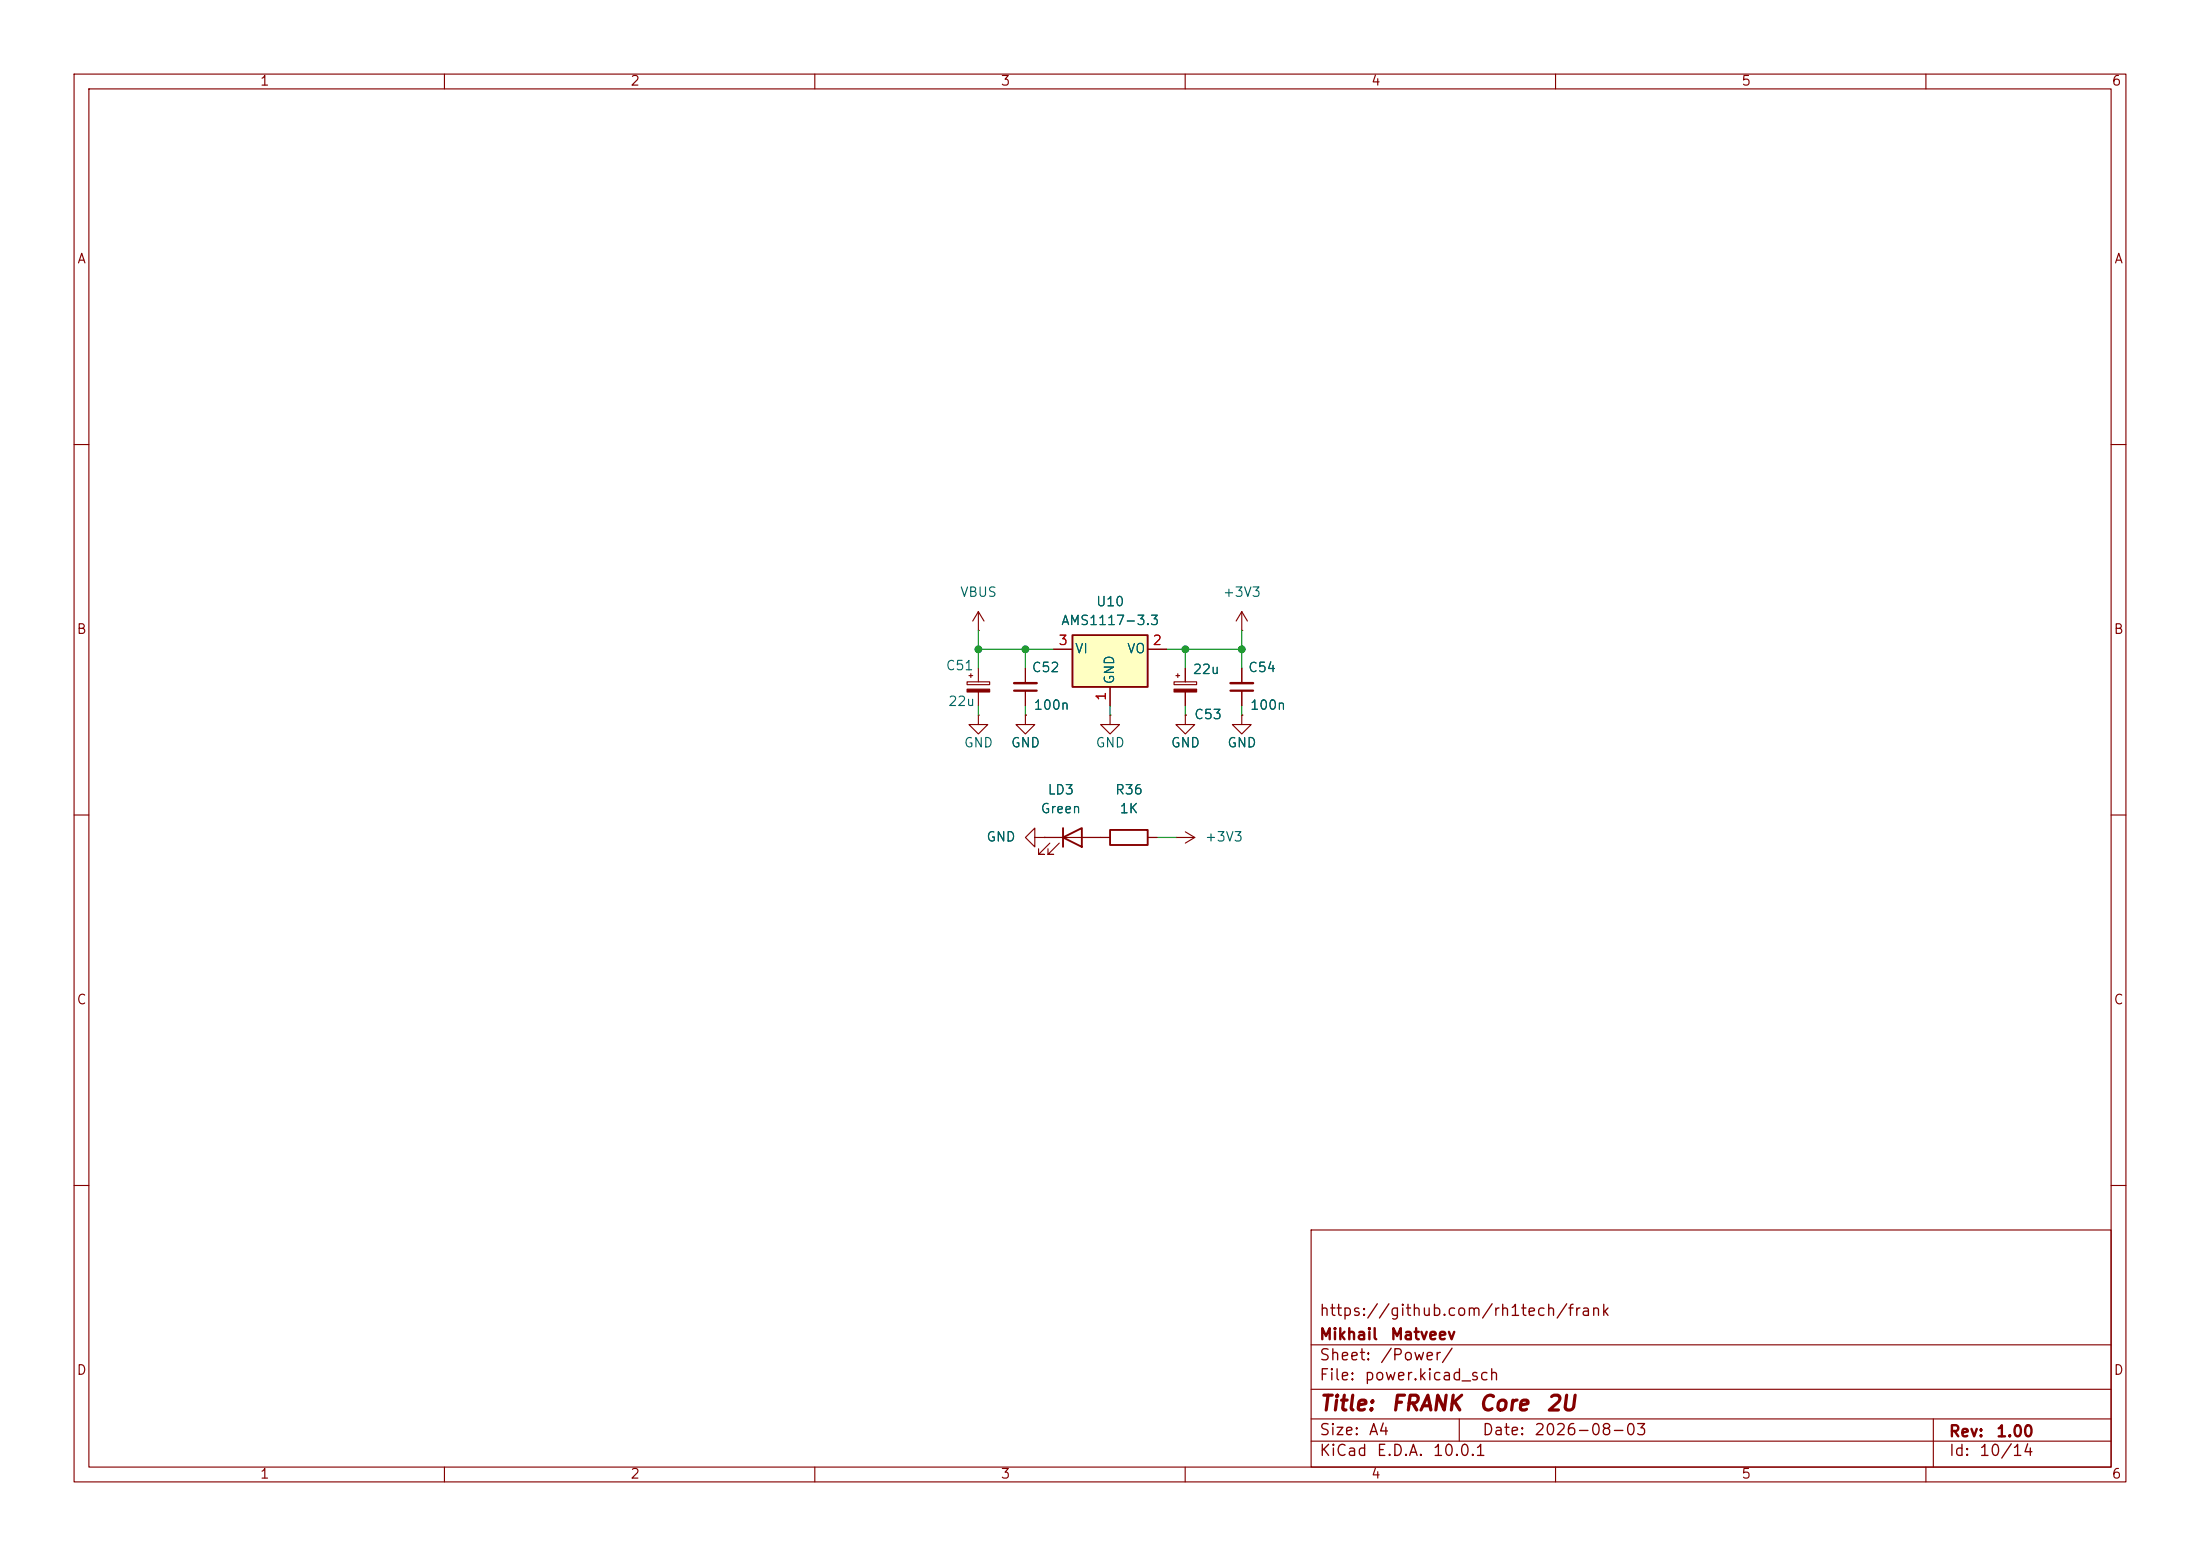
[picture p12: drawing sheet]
<svg xmlns="http://www.w3.org/2000/svg" width="297mm" height="210mm" viewBox="0 0 297 210" stroke-linecap="round" stroke-linejoin="round" font-family="sans-serif">
<g fill="none" stroke="#840000" stroke-width=".15">
<path d="M10 10h277v190h-277zM12 12h273v186h-273zM60 10v2M110 10v2M160 10v2M210 10v2M260 10v2M10 60h2M285 60h2M132.1 85.1h.1M132.1 82.6l-.8 1.2M132.1 82.6l.7 1.2"/>
<path d="M132.1 82.6v2.5M138.4 96.5v1.3h1.3l-1.3 1.3-1.2-1.3h1.2M138.4 96.5h.1M149.9 96.5v1.3h1.2l-1.2 1.3-1.3-1.3h1.3M149.9 96.5h.1M167.6 85.1h.1M167.6 82.6v2.5M167.6 90.2v2M167.6 93.2v2.1M167.6 82.6l-.7 1.2M167.6 82.6l.8 1.2M10 110h2"/>
<path d="M139.7 113v-1.2l-1.3 1.2 1.3 1.3v-1.3h1.3M141 113h.1M141 113h8.9M141.7 113.8l-1.5 1.5h.8h-.8v-.7M143 113.8l-1.5 1.5h.7h-.7v-.7M154.9 113h1.3M285 110h2M10 160h2M177 166h108v32h-108zM285 160h2M60 198v2M110 198v2"/>
<path d="M160 198v2M177 194.5h108M177 191.5h108M177 187.5h108M177 181.5h108M197 191.5v3M210 198v2M260 198v2M261 191.5v6.5"/>
</g>
<path d="M143.5 113l2.5-1.2v2.5zM143.5 111.8v2.5M149.9 112h5v2h-5z" fill="none" stroke="#840000" stroke-width=".25"/>
<path d="M166.1 93.2h3.1" fill="none" stroke="#840000" stroke-width=".3"/>
<path d="M166.1 92.2h3.1" fill="none" stroke="#840000" stroke-width=".33"/>
<path d="M144.8 85.7h10.1v7h-10.1z" fill="#ffffc2"/>
<path d="M144.8 85.7h10.1v7h-10.1z" fill="none" stroke="#840000" stroke-width=".25"/>
<g fill="none" stroke="#840000" stroke-width=".15">
<path d="M130.6 92h3v.4h-3zM130.8 91.2h.5M131.1 90.9v.5M132.1 96.5v1.3h1.2l-1.2 1.3-1.3-1.3h1.3M132.1 96.5h.1M132.1 90.2v1.8M132.1 93.4v1.9M138.4 96.5h.1M138.4 90.2v2M138.4 93.2v2.1M142.2 87.6h2.6M149.9 92.7v2.6"/>
<path d="M154.9 87.6h2.6M158.5 92h3v.4h-3zM158.7 91.2h.6M159 90.9v.5M160 96.5v1.3h1.3l-1.3 1.3-1.3-1.3h1.3M160 96.5h.1M160 90.2v1.8M160 93.4v1.9M167.6 96.5v1.3h1.3l-1.3 1.3-1.2-1.3h1.2M167.6 96.5h.1M167.6 90.2v2M167.6 93.2v2.1"/>
<path d="M141 113h.1M141 113h2.5M146 113h3.9M154.9 113h1.3M158.7 113h.1M158.7 113h2.6M160 112.3l1.3 .7M161.3 113l-1.3 .8"/>
</g>
<g fill="#840000" stroke="#840000" stroke-width=".15">
<path d="M158.5 93h3v.4h-3z"/>
<path d="M130.6 93h3v.4h-3z"/>
</g>
<path d="M136.9 93.2h3.1" fill="none" stroke="#840000" stroke-width=".3"/>
<path d="M136.9 92.2h3.1" fill="none" stroke="#840000" stroke-width=".33"/>
<path d="M132.1 85.1v5.1M132.1 95.3v1.2M132.1 87.6h10.1M138.4 87.6v2.6M138.4 95.3v1.2M149.9 95.3v1.2M157.5 87.6h10.1M160 87.6v2.6M160 95.3v1.2M167.6 85.1v5.1M167.6 95.3v1.2M156.2 113h2.5" fill="none" stroke="#009600" stroke-width=".15"/>
<g fill="#009600" stroke="#009600" stroke-width=".14">
<circle cx="138.4" cy="87.6" r=".46"/>
<circle cx="132.1" cy="87.6" r=".46"/>
<circle cx="160" cy="87.6" r=".46"/>
<circle cx="167.6" cy="87.6" r=".46"/>
</g>
<g font-size="2" fill="#840000">
<text x="178" y="190.9">Title:</text>
<text x="187.7" y="190.9">FRANK</text>
<text x="199.5" y="190.9">Core</text>
<text x="208.6" y="190.9">2U</text>
</g>
<g font-size="1.5" fill="#840000">
<text x="178" y="178">https://github.com/rh1tech/frank</text>
<text x="178" y="184">Sheet:</text>
<text x="178" y="181.2">Mikhail</text>
<text x="186.2" y="184">/Power/</text>
<text x="187.6" y="181.2">Matveev</text>
<text x="178" y="186.7">File:</text>
<text x="184.1" y="186.7">power.kicad_sch</text>
<text x="178" y="196.9">KiCad</text>
<text x="178" y="194.1">Size:</text>
<text x="184.7" y="194.1">A4</text>
<text x="185.7" y="196.9">E.D.A.</text>
<text x="193.3" y="196.9">10.0.1</text>
<text x="200" y="194.1">Date:</text>
<text x="207" y="194.1">2026-08-03</text>
<text x="263" y="194.3">Rev:</text>
<text x="263" y="196.9">Id:</text>
<text x="267.1" y="196.9">10/14</text>
<text x="269.4" y="194.3">1.00</text>
</g>
<g font-size="1.3" fill="#840000">
<text x="35" y="11.9">1</text>
<text x="85" y="11.9">2</text>
<text x="135" y="11.9">3</text>
<text x="185" y="11.9">4</text>
<text x="235" y="11.9">5</text>
<text x="285" y="11.9">6</text>
<text x="10.3" y="35.9">A</text>
<text x="285.3" y="35.9">A</text>
<text x="10.3" y="85.9">B</text>
<text x="285.3" y="85.9">B</text>
<text x="10.3" y="135.9">C</text>
<text x="285.3" y="135.9">C</text>
<text x="10.3" y="185.9">D</text>
<text x="285.3" y="185.9">D</text>
<text x="35" y="199.9">1</text>
<text x="85" y="199.9">2</text>
<text x="135" y="199.9">3</text>
<text x="185" y="199.9">4</text>
<text x="235" y="199.9">5</text>
<text x="285" y="199.9">6</text>
</g>
<g font-size="1.3" fill="#006464">
<text x="129.5" y="80.9">VBUS</text>
<text x="147.9" y="82.1">U10</text>
<text x="165" y="80.9">+3V3</text>
<text x="143.2" y="84.7">AMS1117-3.3</text>
<text x="145" y="88.5">VI</text>
<text x="152.1" y="88.5">VO</text>
<text x="127.6" y="90.8">C51</text>
<text x="127.9" y="95.6">22u</text>
<text x="139.2" y="91">C52</text>
<text x="150.7" y="92.5" transform="rotate(-90 150.7 92.5)">GND</text>
<text x="160.9" y="91.3">22u</text>
<text x="168.4" y="91">C54</text>
<text x="130" y="101.2">GND</text>
<text x="136.4" y="101.2">GND</text>
<text x="139.5" y="96.1">100n</text>
<text x="147.8" y="101.2">GND</text>
<text x="158" y="101.2">GND</text>
<text x="161.1" y="97.4">C53</text>
<text x="165.6" y="101.2">GND</text>
<text x="168.7" y="96.1">100n</text>
<text x="141.3" y="107.5">LD3</text>
<text x="150.5" y="107.5">R36</text>
<text x="133.1" y="113.9">GND</text>
<text x="140.4" y="110.1">Green</text>
<text x="151.1" y="110.1">1K</text>
<text x="162.6" y="113.9">+3V3</text>
</g>
<g font-size="1.3" fill="#a90000">
<text x="142.8" y="87.4">3</text>
<text x="155.5" y="87.4">2</text>
<text x="149.6" y="94.7" transform="rotate(-90 149.6 94.7)">1</text>
</g>
</svg>
